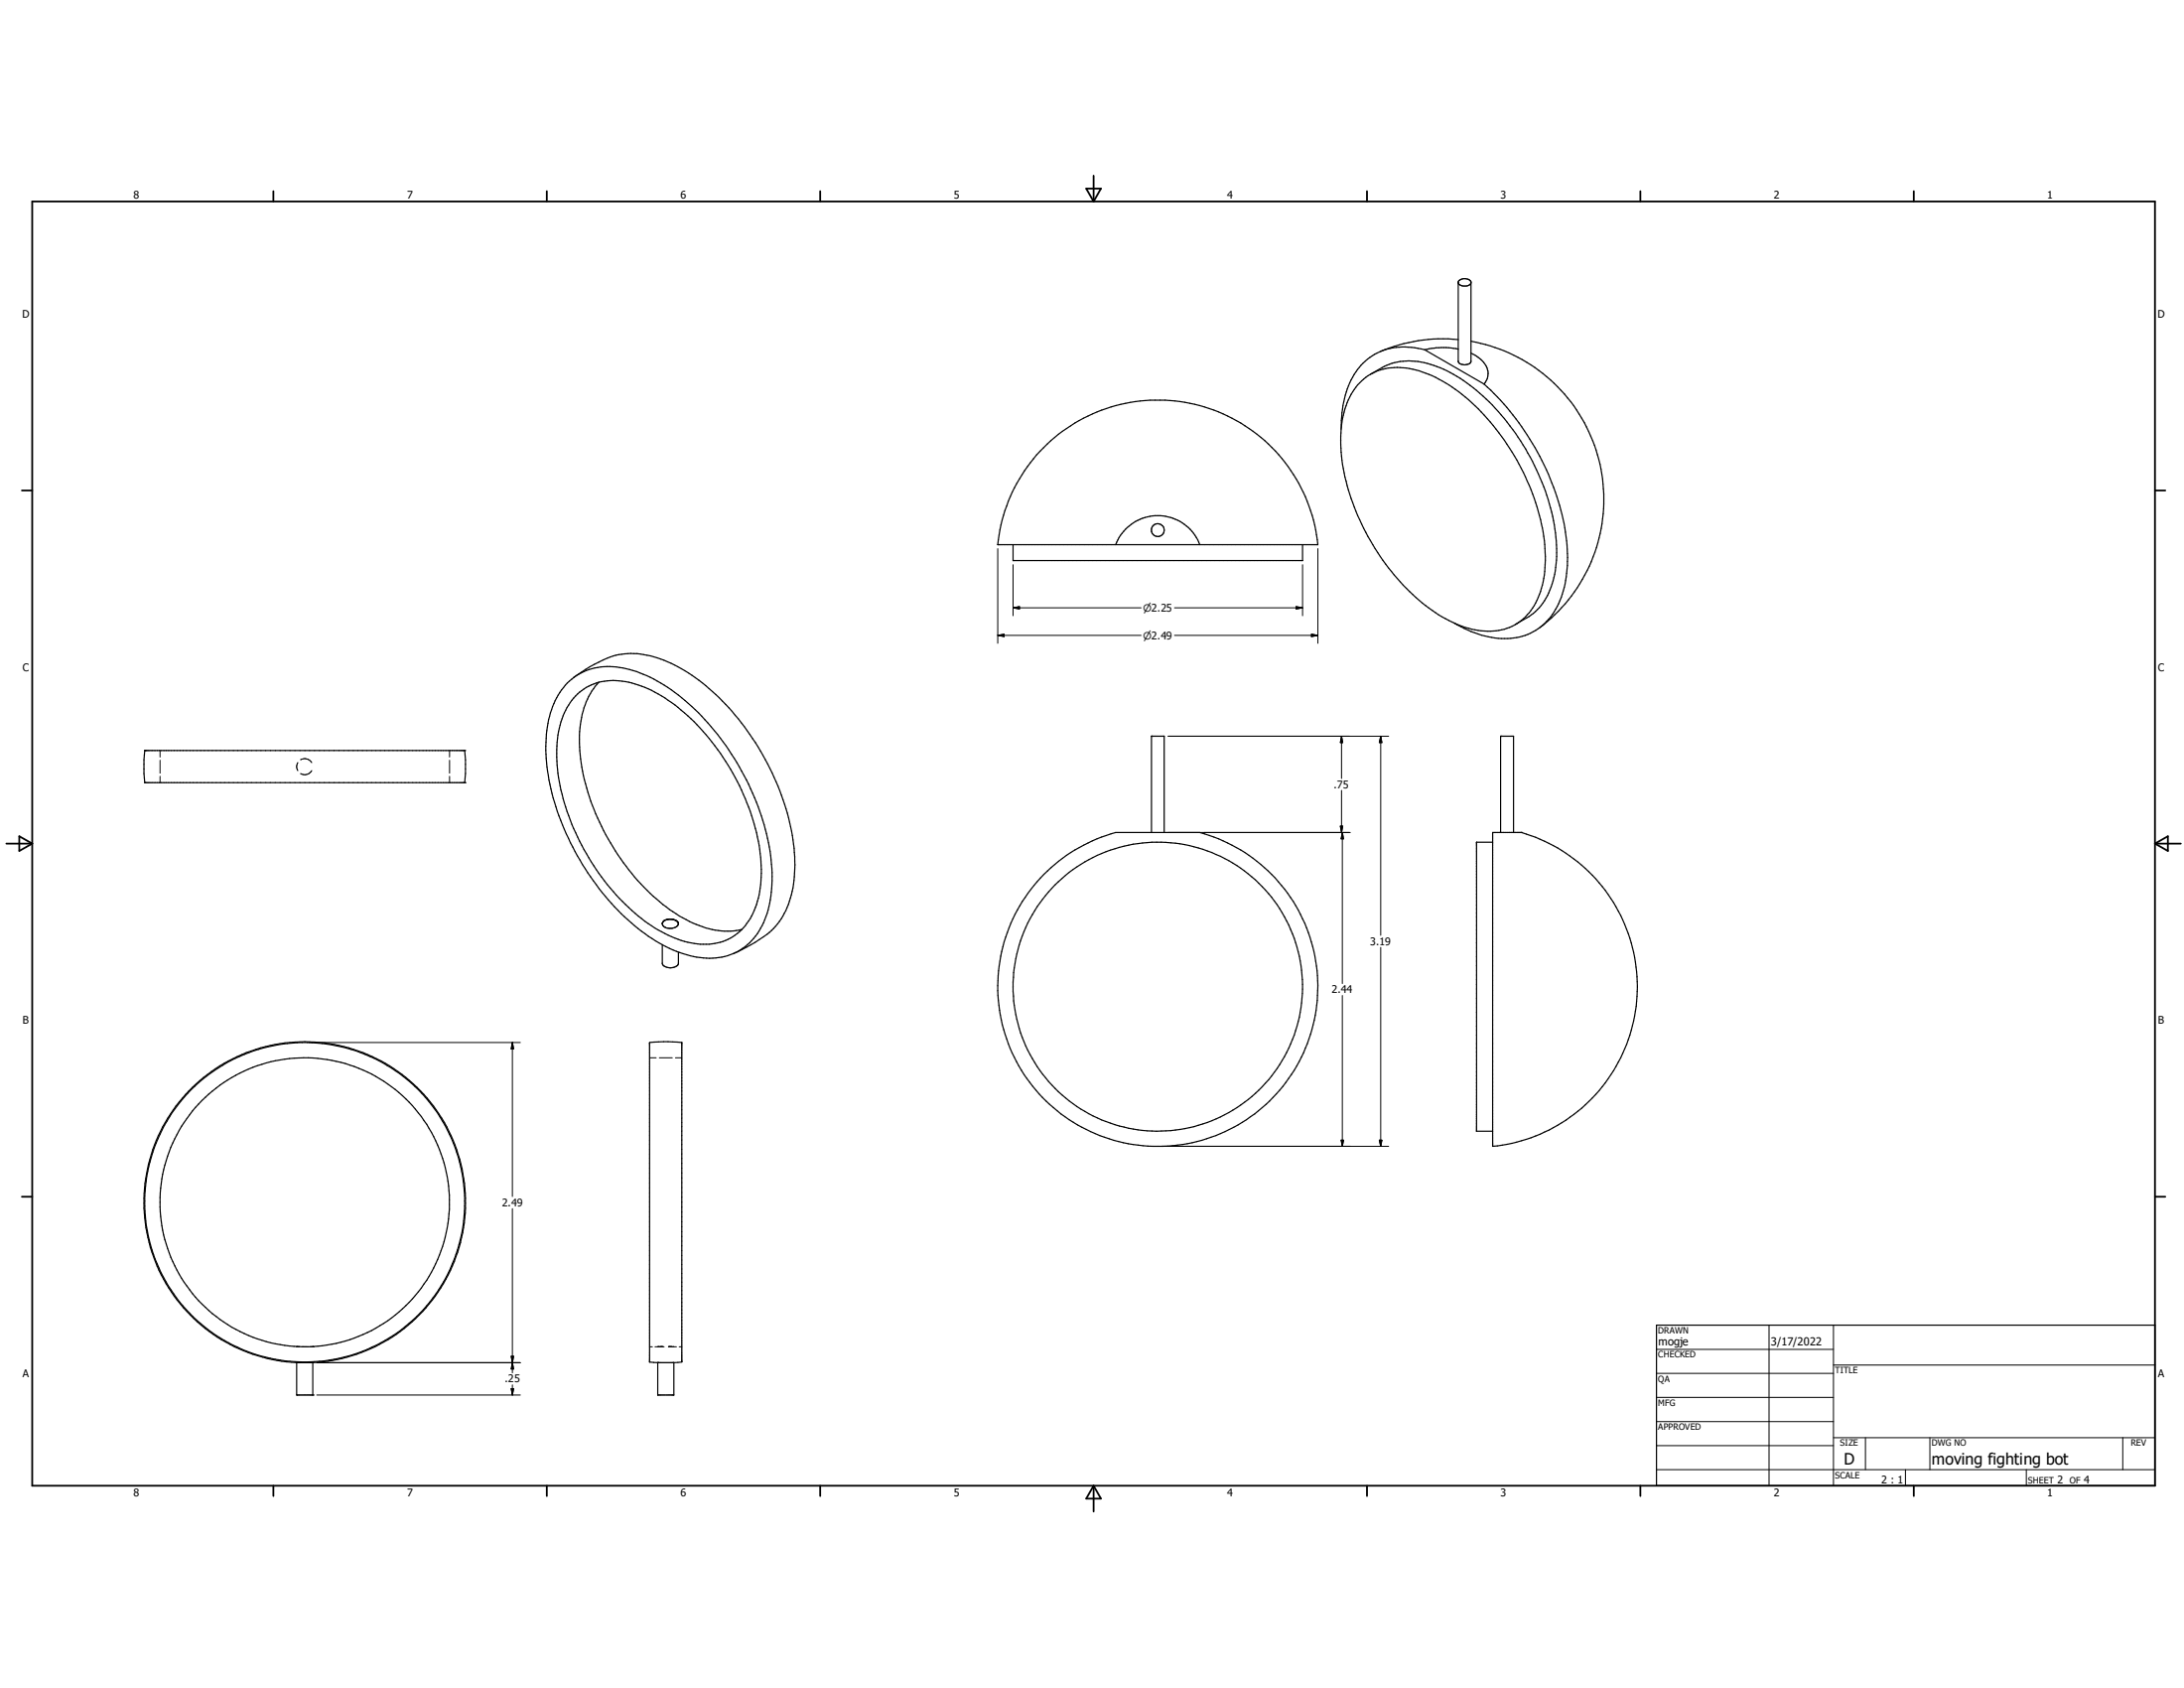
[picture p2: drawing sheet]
<svg xmlns="http://www.w3.org/2000/svg" width="279mm" height="216mm" viewBox="0 0 279 216" stroke-linecap="round" stroke-linejoin="round" font-family="sans-serif">
<g fill="none" stroke="#000" stroke-width=".13">
<path d="M127.6 70.2v12.1M129.6 77.7h16.4M129.6 77.7l.8-.1v.3zM129.6 72.2v6.6M150.3 77.7h16.3M165.8 77.6l.8 .1-.8 .2zM166.6 72.2v6.6M168.6 70.2v12.1M20.5 96v.8M20.5 97.2v1.7M20.5 99.3v.8M38.1 97.5v.1a.91 .91 0 0 0 0 1"/>
<path d="M38.5 97.2a1.08 1.08 0 0 1 1.4 .3M39.9 98.6a1.04 1.04 0 0 1-1.4 .3M57.5 96v.8M57.5 97.2v1.7M57.5 99.3v.8M127.6 81.3h18.4M127.6 81.3l.9-.2v.3zM149.4 94.2h28.3M150.3 81.3h18.3M167.8 81.1l.8 .2-.8 .1zM171.6 94.2l.2 .8h-.3zM171.6 94.2v5.4"/>
<path d="M176.6 94.2v25.4M176.6 94.2l.2 .8h-.3zM149.4 106.5h23.3M171.5 105.7h.3l-.2 .8zM171.6 101.1v5.4M171.7 106.5v19.3M171.7 106.5l.2 .8h-.3zM39.5 133.3h27.1M65.6 133.3v19.7M65.6 133.3l.1 .9h-.3zM83.1 135.3h.8M84.3 135.3h1.7"/>
<path d="M86.4 135.3h.8M171.7 127.3v19.3M176.6 121.2v25.4M65.6 154.6v21M148.6 146.6h29.1M171.6 145.8h.3l-.2 .8zM176.5 145.8h.3l-.2 .8zM38 172.3h.1M38 172.3h.3M38.6 172.3h.7M39.7 172.3h.3M40 172.3h.1"/>
<path d="M40.5 174.3h26.1M40.5 178.4h26.1M65.4 173.5h.3l-.3 1.6h.3zM65.4 177.6h.3l-.1 .8zM65.6 177.1v1.3M83.1 172.3h.4M83.8 172.3h1M84.1 172.3h.1M84.2 172.3h.1M84.5 172.2l-.1 .1M84.8 172.3h.1M85.5 172.3h.1"/>
<path d="M85.5 172.2l1 .1M86.9 172.3h.3M211.9 172.6h22.7M211.9 175.7h22.7M211.9 178.7h22.7M226.3 169.5v20.5M234.6 174.6h41.1M234.6 169.5v20.5M211.9 181.8h22.7M211.9 184.9h22.7M211.9 188h63.8M234.6 183.9h41.1"/>
<path d="M238.6 183.9v4.1M243.8 188v2M246.9 183.9v4.1M259.2 188v2M271.6 183.9v4.1"/>
</g>
<g fill="none" stroke="#000" stroke-width=".15">
<path d="M186.6 36.2a.71 .71 0 0 0 .6 .4l.6-.1 .2-.1 .2-.2M186.6 35.9a1.1 1.1 0 0 1 1.6 .1v10.3a1.01 1.01 0 0 1-1.6 0v-10.2zM175.3 47.9a10.4 10.4 0 0 1 3.1-1.5 10.3 10.3 0 0 1 7.5 1.5 28.2 28.2 0 0 1 11.4 13.8 21.9 21.9 0 0 1 1.6 11.7 8 8 0 0 1-3.3 5.5l-1.8 1a8.3 8.3 0 0 1-7.2 0 22.5 22.5 0 0 1-9.3-7.7 28.8 28.8 0 0 1-5.8-14.9 11.5 11.5 0 0 1 2.2-8.1 6.8 6.8 0 0 1 6.2-2.1 17.2 17.2 0 0 1 9.2 5.2 30.2 30.2 0 0 1 8.5 17.3 16.6 16.6 0 0 1-.3 5.2 7.9 7.9 0 0 1-3.2 5M177.2 44.7a8.1 8.1 0 0 0-5.2 6.3 15.1 15.1 0 0 0-.4 3.8M177.2 44.7a9.3 9.3 0 0 1 5.1 0M177.2 44.7l-.6 .3M182.3 44.7l7.6 4.4M186.6 44.7a9.7 9.7 0 0 0-4.3 0M186.6 43.4a19.9 19.9 0 0 0-9.4 1.3M188.2 45.2a3.2 3.2 0 0 1 2.2 2.6l-.1 .6-.4 .7M188.2 43.6a20.6 20.6 0 0 1 16.8 17.7 20.5 20.5 0 0 1-3.2 13.9 21 21 0 0 1-4.8 5.1M189.9 49.1a31.6 31.6 0 0 1 5.5 6.5 32.8 32.8 0 0 1 3.1 6.2 23.5 23.5 0 0 1 1.9 12 9.3 9.3 0 0 1-3.9 6.8 8.8 8.8 0 0 1-7.8 .3l-1.4-.5-1.3-.7"/>
<path d="M129.6 69.7v2h37v-2M142.7 69.7a5.8 5.8 0 0 1 5.4-3.8 5.8 5.8 0 0 1 5.4 3.8M168.6 69.7h-41a20.6 20.6 0 0 1 19.6-18.5 20.6 20.6 0 0 1 19 10.6 21.2 21.2 0 0 1 2.4 7.9M18.5 96h.1M18.5 96a17.4 17.4 0 0 0 0 4.1h40.9M18.5 96h40.9M59.4 96h.1M59.4 96a17.4 17.4 0 0 1 0 4.1M72.6 87.4a7.7 7.7 0 0 1 7.5-1.9 20.4 20.4 0 0 1 9.7 6.1 32.8 32.8 0 0 1 8.9 18.9 13.6 13.6 0 0 1-1.8 8.9 7.6 7.6 0 0 1-8.2 2.9 18.8 18.8 0 0 1-8.8-5 33.6 33.6 0 0 1-9.9-19.2 14.9 14.9 0 0 1 1.4-9.2zM73.4 86.7a17.2 17.2 0 0 1 5.8-3 11.8 11.8 0 0 1 8 1.8 30.2 30.2 0 0 1 11.3 12.8 27 27 0 0 1 3.1 13.8 10.4 10.4 0 0 1-3.2 7.1 20.4 20.4 0 0 1-4.6 2.8M73.6 89a6.9 6.9 0 0 1 6.8-1.7 18.1 18.1 0 0 1 8.4 5 30 30 0 0 1 8.5 17.4 16.5 16.5 0 0 1-.3 5.2 7.6 7.6 0 0 1-4.2 5.4 9.4 9.4 0 0 1-7.7-.9 25.5 25.5 0 0 1-9.5-9.2 26.6 26.6 0 0 1-4.4-14.3 10.3 10.3 0 0 1 2.4-6.9zM76.6 87.3a8.6 8.6 0 0 0-2.1 4 20.1 20.1 0 0 0 .7 10 29.4 29.4 0 0 0 10.9 15.3 12.4 12.4 0 0 0 7.7 2.5l1.1-.2"/>
<path d="M147.3 94.2h.1M147.3 94.2v12.3M147.3 94.2h1.6v12.3M192 94.2h.1M192 94.2h1.6v12.3M192 94.2v12.3M59.4 100.1h.1M85 117.8a.5 .5 0 0 0-.2 .5 .5 .5 0 0 0 .5 .4h.7a.69 .69 0 0 0 .7-.7l-.1-.2M85.5 117.6l-.6 .3M85.6 117.6l-.5 .1M85.6 117.6h.6M85.7 117.5l-.1 .1"/>
<path d="M85.8 117.6h.5M86.3 117.6l.3 .2M86.3 117.6l.1 .1M86.6 117.8h.1M191 106.5h3.6a20.5 20.5 0 0 1 14.8 21.6 20.5 20.5 0 0 1-18.4 18.5zM191 107.7h-2.1v37h2.1M194.6 106.5h.1M84.7 120.8v2.5a1.3 1.3 0 0 0 2.1 0v-1.5M38 174.3v4.1h2M38 174.3h2M38 174.3a20.5 20.5 0 0 1-19-25.4 20.6 20.6 0 0 1 15.6-15.2 20.5 20.5 0 0 1 24.8 17.3 20.5 20.5 0 0 1-19.4 23.3M40 178.4h.1"/>
<path d="M40 174.3v4.1M84.1 174.3h.1M84.1 174.3v4.1h2.1v-4.1M84.2 174.3h2M87.2 174.2v-40.9l-2.3-.1-1.8 .1v40.9l1 .1M87.2 174.2l-1 .1M211.9 169.5h63.8v20.5h-63.8z"/>
<circle cx="148.1" cy="67.8" r=".81"/>
<circle cx="148.1" cy="126.2" r="18.5"/>
<circle cx="148.1" cy="126.2" r="20.5"/>
<circle cx="39" cy="153.8" r="18.5"/>
<circle cx="39" cy="153.8" r="20.4"/>
</g>
<g fill="none" stroke="#000" stroke-width=".23">
<path d="M4.1 25.8h271.6v164.2h-271.6zM35 24.5v1.3M70 24.5v1.3M104.9 24.5v1.3M139 24.1h1.8l-.9 1.7zM139.9 22.5v3.3M174.9 24.5v1.3M209.9 24.5v1.3M244.8 24.5v1.3M2.8 62.7h1.3M275.7 62.7h1.3M.8 107.9h3.3"/>
<path d="M2.5 107l1.6 .9-1.6 .9zM275.7 107.9h3.3M275.7 107.9l1.6-.9v1.8zM2.8 153.1h1.3M275.7 153.1h1.3M35 190v1.3M70 190v1.3M104.9 190v1.3M139.9 190v3.3M139.9 190l.9 1.7h-1.8zM174.9 190v1.3M209.9 190v1.3"/>
<path d="M244.8 190v1.3"/>
</g>
<g fill="#000" stroke="#000" stroke-width=".13">
<path d="M129.6 77.7l.8-.1v.3zM165.8 77.6l.8 .1-.8 .2zM127.6 81.3l.9-.2v.3zM167.8 81.1l.8 .2-.8 .1zM171.6 94.2l.2 .8h-.3zM176.6 94.2l.2 .8h-.3zM171.5 105.7h.3l-.2 .8zM171.7 106.5l.2 .8h-.3zM65.6 133.3l.1 .9h-.3zM171.6 145.8h.3l-.2 .8zM176.5 145.8h.3l-.2 .8zM65.4 173.5h.3l-.1 .8z"/>
<path d="M65.4 177.6h.3l-.1 .8zM65.6 174.3l.1 .8h-.3z"/>
</g>
<g font-size="2">
<text x="235.9" y="187.3">D</text>
<text x="247.1" y="187.3">moving fighting bot</text>
</g>
<g font-size="1.4">
<text x="212.1" y="172">mogje</text>
<text x="226.5" y="172.1">3/17/2022</text>
</g>
<g font-size="1.3">
<text x="17.1" y="25.4">8</text>
<text x="52.1" y="25.4">7</text>
<text x="87.1" y="25.4">6</text>
<text x="122" y="25.4">5</text>
<text x="157" y="25.4">4</text>
<text x="192" y="25.4">3</text>
<text x="226.9" y="25.4">2</text>
<text x="261.9" y="25.4">1</text>
<text x="2.8" y="40.6">D</text>
<text x="276.1" y="40.6">D</text>
<text x="146.2" y="78.2">n2.25</text>
<text x="146.2" y="81.7">n2.49</text>
<text x="2.9" y="85.8">C</text>
<text x="276.1" y="85.8">C</text>
<text x="170.6" y="100.8">.75</text>
<text x="175.3" y="120.9">3.19</text>
<text x="2.9" y="131">B</text>
<text x="170.4" y="127">2.44</text>
<text x="276.1" y="131">B</text>
<text x="64.3" y="154.3">2.49</text>
<text x="2.9" y="176.2">A</text>
<text x="64.6" y="176.8">.25</text>
<text x="276.1" y="176.2">A</text>
<text x="17.1" y="191.4">8</text>
<text x="52.1" y="191.4">7</text>
<text x="87.1" y="191.4">6</text>
<text x="122" y="191.4">5</text>
<text x="157" y="191.4">4</text>
<text x="192" y="191.4">3</text>
<text x="226.9" y="191.4">2</text>
<text x="240.7" y="189.8">2 : 1</text>
<text x="261.9" y="191.4">1</text>
<text x="263.2" y="189.7">2</text>
<text x="266.6" y="189.7">4</text>
</g>
<g font-size="1.1">
<text x="212.1" y="170.6">DRAWN</text>
<text x="212.1" y="173.7">CHECKED</text>
<text x="212.1" y="176.7">QA</text>
<text x="212.1" y="179.8">MFG</text>
<text x="234.8" y="175.6">TITLE</text>
<text x="212.1" y="182.9">APPROVED</text>
<text x="235.4" y="185">SIZE</text>
<text x="247.1" y="185">DWG NO</text>
<text x="272.6" y="184.9">REV</text>
<text x="234.8" y="189.1">SCALE</text>
<text x="259.5" y="189.7">SHEET</text>
<text x="264.8" y="189.7">OF</text>
</g>
</svg>
